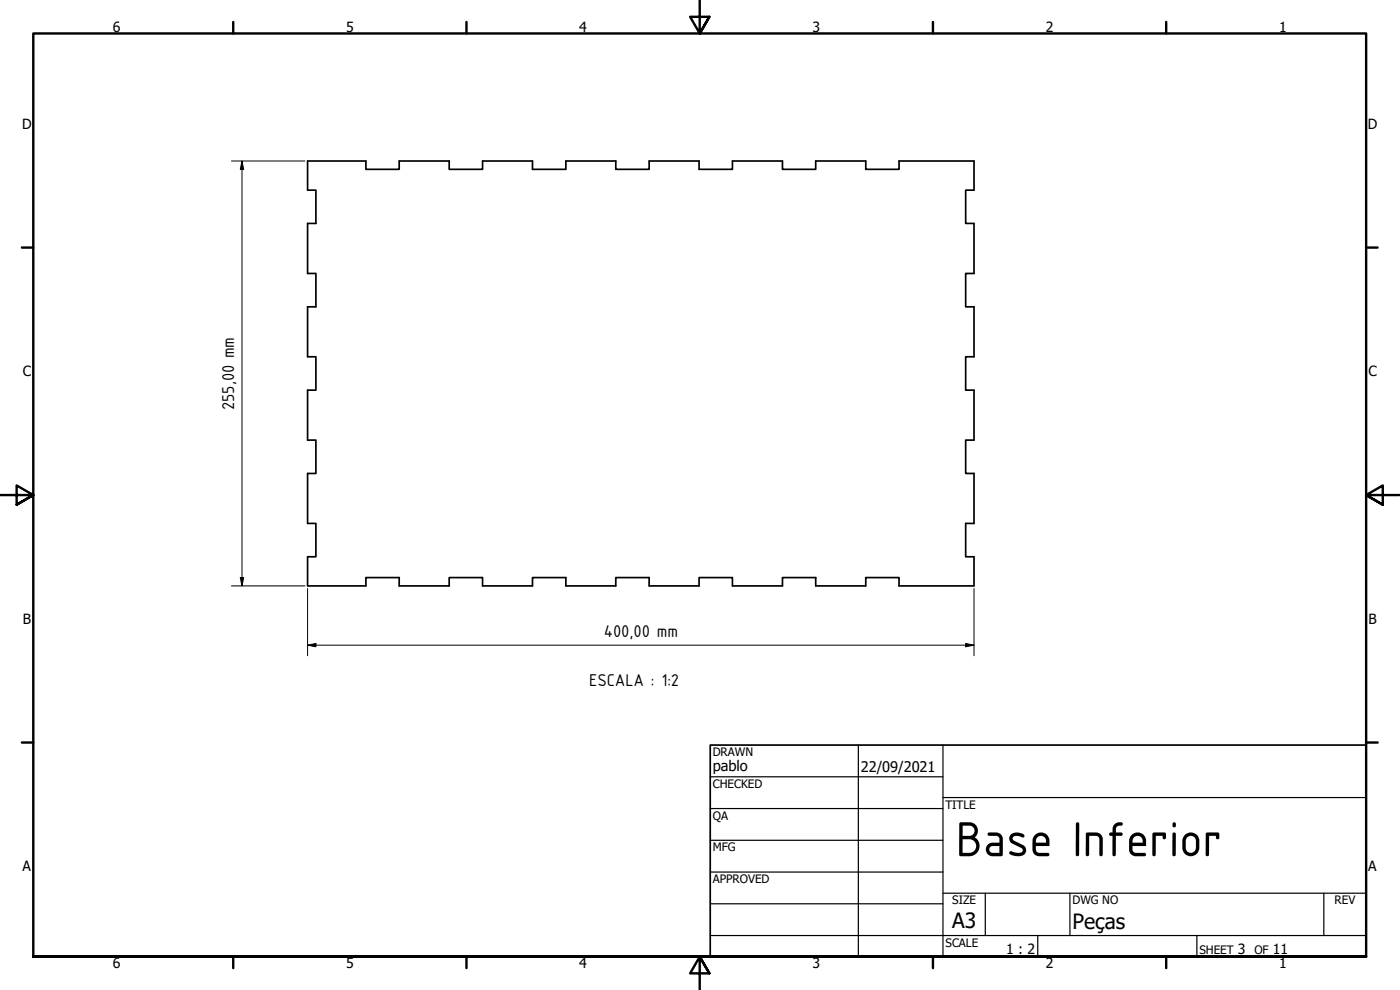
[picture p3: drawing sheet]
<svg xmlns="http://www.w3.org/2000/svg" width="420mm" height="297mm" viewBox="0 0 420 297" stroke-linecap="round" stroke-linejoin="round" font-family="sans-serif">
<!-- layer: Visible (ISO) -->
<path d="M92.3 48.3h17.5v2.5h10v-2.5h15v2.5h10v-2.5h15v2.5h10v-2.5h15v2.5h10v-2.5h15v2.5h10v-2.5h15v2.5h10v-2.5h15v2.5h10v-2.5h22.5v8.8h-2.5v9.9h2.5v15h-2.5v10.1h2.5v14.9h-2.5v10.1h2.5v14.9h-2.5v10.1h2.5v14.9h-2.5v10.1h2.5v8.7h-22.5v-2.5h-10v2.5h-15v-2.5h-10v2.5h-15v-2.5h-10v2.5h-15v-2.5h-10v2.5h-15v-2.5h-10v2.5h-15v-2.5h-10v2.5h-15v-2.5h-10v2.5h-17.5v-8.7h2.5v-10.1h-2.5v-14.9h2.5v-10.1h-2.5v-14.9h2.5v-10.1h-2.5v-14.9h2.5v-10.1h-2.5v-15h2.5v-9.9h-2.5z" fill="none" stroke="#000" stroke-width=".51"/>
<!-- layer: Border (ANSI) -->
<g fill="none" stroke="#000" stroke-width=".72">
<path d="M70 6.6v3.4M140 6.6v3.4M210 0v10l-2.9-5h5.8l-2.9 5 2.9-5M280 6.6v3.4M350 6.6v3.4M6.6 74.3h3.4M410 74.3h3.4M0 148.5h10l-5-2.8v5.7l5-2.9-5 2.9M420 148.5h-10l5-2.8v5.7l-5-2.9 5 2.9M6.6 222.8h3.4M410 222.8h3.4M10 287v-277h400v277h-400h400"/>
<path d="M70 287v3.5M140 287v3.5M212.9 292l-2.9-5 2.9 5h-5.8l2.9-5v10M280 287v3.5M350 287v3.5"/>
</g>
<!-- layer: Title (ANSI) -->
<g fill="none" stroke="#000" stroke-width=".36">
<path d="M213.1 233.1h69.9M257.6 223.5v63.5M283 239.3h127M283 223.5v63.5M213.1 242.6h69.9M213.1 252.1h69.9M213.1 261.6h69.9M213.1 271.2h69.9M283 268h127M295.7 268v12.7M321.1 268v12.7M397.3 268v12.7"/>
<path d="M213.1 280.7h196.9M311.4 280.7v6.3M359.2 280.7v6.3"/>
</g>
<path d="M213.1 223.5h196.9v63.5h-196.9z" fill="none" stroke="#000" stroke-width=".51"/>
<!-- layer: Dimension (ISO) -->
<path d="M69.4 48.3h22.1M72.6 48.3l.5 2.5h-1zM72.6 48.3v127.5M69.4 175.8h22.1M72.1 173.3h1l-.5 2.5zM92.3 176.6v20.2M292.3 176.6v20.2M92.3 193.6l2.5-.5v1zM92.3 193.6h200M289.8 193.1l2.5 .5-2.5 .5z" fill="none" stroke="#000" stroke-width=".3"/>
<g fill="#000">
<path d="M72.6 48.3l.5 2.5h-1z" fill-rule="evenodd"/>
<path d="M72.1 173.3h1l-.5 2.5z" fill-rule="evenodd"/>
<path d="M92.3 193.6l2.5-.5v1z" fill-rule="evenodd"/>
<path d="M289.8 193.1l2.5 .5-2.5 .5z" fill-rule="evenodd"/>
</g>
<text font-size="15.8" x="286.8" y="256.9">Base Inferior</text>
<g font-size="6.3">
<text x="285.8" y="278.5">A3</text>
<text x="321.9" y="278.6">Peças</text>
</g>
<g font-size="5.5">
<text x="70.3" y="123" transform="rotate(-90 70.3 123)">255,00 mm</text>
<text x="181.2" y="191.3">400,00 mm</text>
<text x="176.8" y="205.8">ESCALA : 1:2</text>
</g>
<g font-size="4.4">
<text x="213.9" y="231.4">pablo</text>
<text x="258.4" y="231.6">22/09/2021</text>
</g>
<g font-size="4.2">
<text x="33.9" y="9.6">6</text>
<text x="103.9" y="9.6">5</text>
<text x="173.9" y="9.6">4</text>
<text x="243.9" y="9.6">3</text>
<text x="313.9" y="9.6">2</text>
<text x="383.9" y="9.6">1</text>
<text x="6.6" y="38.7">D</text>
<text x="410.5" y="38.7">D</text>
<text x="6.8" y="112.9">C</text>
<text x="410.7" y="112.9">C</text>
<text x="6.8" y="187.2">B</text>
<text x="410.7" y="187.2">B</text>
<text x="6.8" y="261.4">A</text>
<text x="410.7" y="261.4">A</text>
<text x="302" y="286.3">1 : 2</text>
<text x="371.5" y="286.2">3</text>
<text x="382" y="286.2">11</text>
<text x="33.9" y="290.5">6</text>
<text x="103.9" y="290.5">5</text>
<text x="173.9" y="290.5">4</text>
<text x="243.9" y="290.5">3</text>
<text x="313.9" y="290.5">2</text>
<text x="383.9" y="290.5">1</text>
</g>
<g font-size="3.5">
<text x="213.9" y="226.9">DRAWN</text>
<text x="213.9" y="236.4">CHECKED</text>
<text x="213.9" y="245.9">QA</text>
<text x="283.8" y="242.6">TITLE</text>
<text x="213.9" y="255.5">MFG</text>
<text x="213.9" y="265">APPROVED</text>
<text x="285.8" y="271.3">SIZE</text>
<text x="321.9" y="271.3">DWG NO</text>
<text x="400.5" y="271.3">REV</text>
<text x="283.8" y="284">SCALE</text>
<text x="360" y="286.2">SHEET</text>
<text x="376.4" y="286.2">OF</text>
</g>
</svg>
